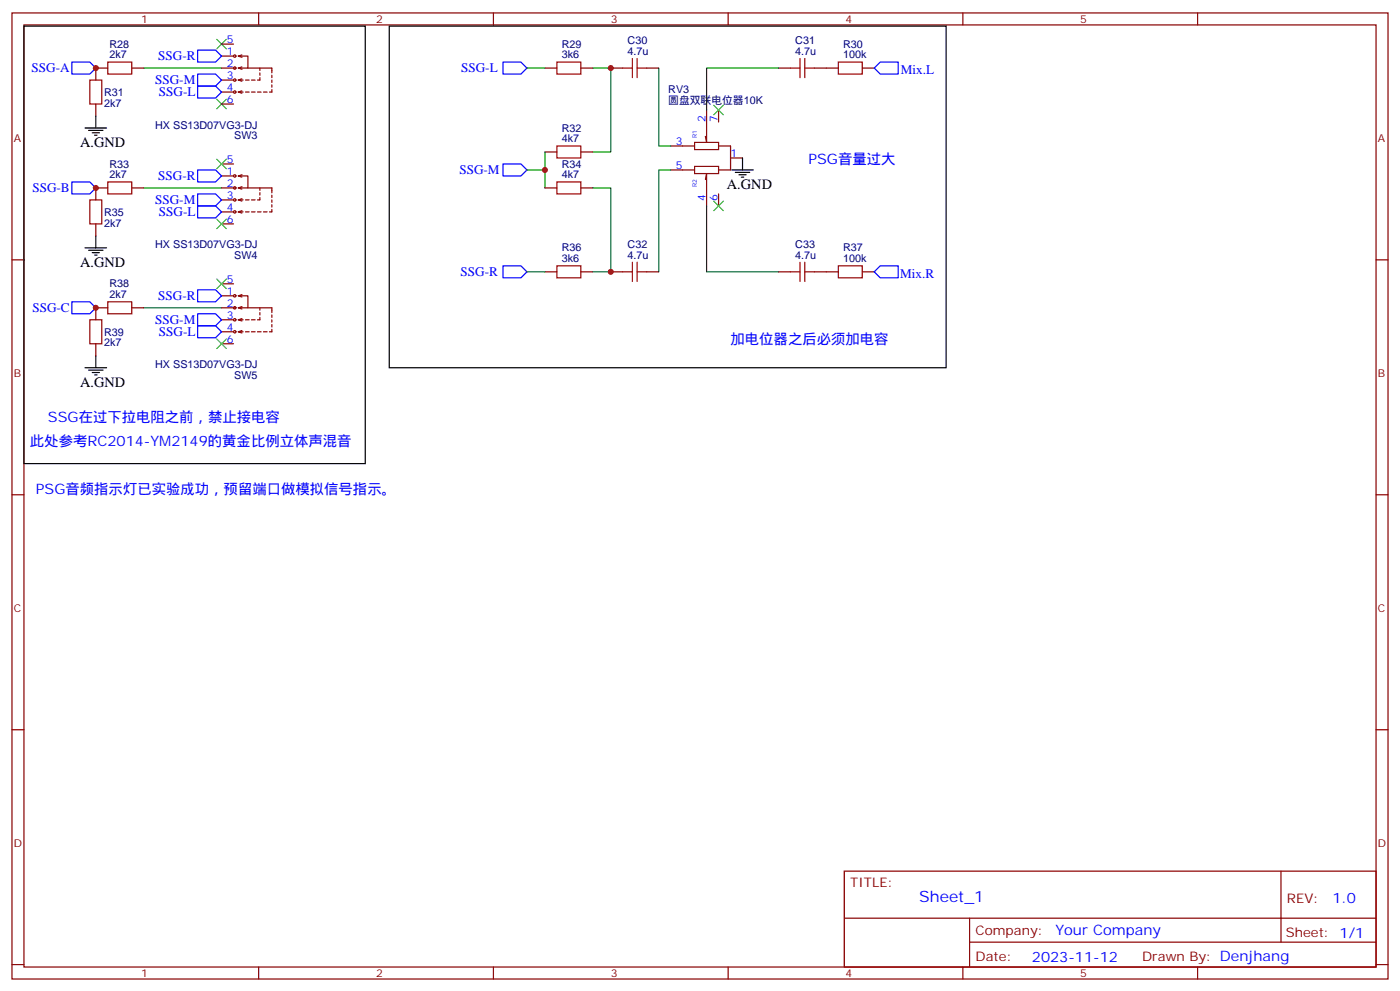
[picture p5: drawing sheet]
<svg xmlns="http://www.w3.org/2000/svg" width="412mm" height="292mm" viewBox="0 0 412 292" stroke-linecap="round" stroke-linejoin="round" font-family="sans-serif">
<g fill="none" stroke="#870000" stroke-width=".35">
<path d="M3.5 3.8h405.4v284.3h-405.4zM7.1 7.3h398.2v277.3h-398.2zM65.3 13h3.5M65.3 16.5h3.5M70.2 16.5h2.8v3.5h-2.8M70.2 16.5l1.1 .4M71.3 19.7l-1.1 .3M71.3 16.2l-1.1 .3M76.2 3.8v3.5M145.3 3.8v3.5M214.5 3.8v3.5M283.6 3.8v3.5"/>
<path d="M352.8 3.8v3.5M28.2 30.6v3.5M31.7 20h-3.5v3.6M38.8 20h3.5M65.3 20h4.2M65.3 27.1h3.5M65.3 23.6h3.5M65.3 30.6h3.5M70.2 27.1h1.4M70.2 23.6l1.1 .3M70.2 20l1.1 .4M70.2 23.6h1.4"/>
<path d="M70.2 27.1l1.1 .3M71.3 23.2l-1.1 .4M71.3 26.7l-1.1 .4M72.3 27.1h1.1M72.3 23.6h1.1M73 20h7.1v1.4M74.1 27.1h1M74.1 23.6h1M75.8 27.1h1.1M76.6 20v.7M76.6 21.4v.8M76.6 22.9v.7h-.8"/>
<path d="M77.6 27.1h1.1M80.1 22.2v.7M80.1 23.6v.7M80.1 25v.7M80.1 26.4v.7h-.7M160.5 20h3.5M171.1 20h3.5M179.9 20h3.5M190.5 20h3.5M208.1 32.4v9.5l-.3-1.8M211.7 32.4v3.5M229.3 20h3.5"/>
<path d="M239.9 20h7M254 20h3.5M31.7 55.3h-3.5v3.5M38.8 55.3h3.5M65.3 55.3h4.2M65.3 48.3h3.5M65.3 58.8h3.5M65.3 51.8h3.5M70.2 51.8h2.8v3.5h-2.8M70.2 58.8l1.1 .4M70.2 55.3l1.1 .4M70.2 51.8l1.1 .3"/>
<path d="M70.2 58.8h1.4M71.3 58.5l-1.1 .3M71.3 55l-1.1 .3M71.3 51.4l-1.1 .4M72.3 58.8h1.1M73 55.3h7.1v1.4M74.1 58.8h1M76.6 55.3v.7M76.6 56.7v.7M76.6 58.1v.7h-.8M80.1 57.4v.7M80.1 58.8v.7"/>
<path d="M160.5 55.3h3.5M160.5 44.7h3.5M171.1 55.3h3.5M171.1 44.7h3.5M197.6 43h7M197.6 50h7M204.6 41.9h7.1v2.1h-7.1zM204.6 49h7.1v2.1h-7.1zM207.8 52.8l.3-1.7v9.5M211.7 43h3.5v7h-3.5M211.7 57.1v3.5M215.2 46.5h3.5"/>
<path d="M3.5 76.5h3.6M28.2 65.9v3.5M65.3 62.4h3.5M65.3 65.9h3.5M70.2 62.4h1.4M70.2 62.4l1.1 .3M71.3 62l-1.1 .4M72.3 62.4h1.1M74.1 62.4h1M75.8 62.4h1.1M77.6 62.4h1.1M80.1 60.3v.7"/>
<path d="M80.1 61.7v.7h-.7M405.3 76.5h3.6M31.7 90.6h-3.5v3.5M38.8 90.6h3.5M65.3 90.6h4.2M65.3 83.5h3.5M65.3 97.6h3.5M65.3 94.1h3.5M65.3 87.1h3.5M70.2 87.1h2.8v3.5h-2.8M70.2 97.6h1.4M70.2 94.1l1.1 .4"/>
<path d="M70.2 90.6l1.1 .3M70.2 87.1l1.1 .3M70.2 94.1h1.4M70.2 97.6l1.1 .4M71.3 93.8l-1.1 .3M71.3 90.2l-1.1 .4M71.3 86.7l-1.1 .4M71.3 97.3l-1.1 .3M72.3 97.6h1.1M72.3 94.1h1.1M73 90.6h7.1v1.4M74.1 97.6h1"/>
<path d="M74.1 94.1h1M75.8 97.6h1.1M76.6 93.4v.7h-.8M76.6 90.6v.7M76.6 92v.7M77.6 97.6h1.1M80.1 96.9v.7h-.7M80.1 92.7v.7M80.1 94.1v.7M80.1 95.5v.7M160.5 80h3.5M171.1 80h3.5"/>
<path d="M179.9 80h3.5M190.5 80h3.5M229.3 80h3.5M239.9 80h7M254 80h3.5M28.2 101.2v3.5M65.3 101.2h3.5M3.5 145.6h3.6M405.3 145.6h3.6M3.5 214.8h3.6M405.3 214.8h3.6M248.7 256.4h156.6v28.2h-156.6z"/>
<path d="M377.3 256.4v20.9M248.7 270.2h156.5M285.6 277.3h119.6M285.6 270.2v14.2M3.5 283.9h3.6M76.2 284.6v3.5M145.3 284.6v3.5M214.5 284.6v3.5M283.6 284.6v3.5M352.8 284.6v3.5M405.3 283.9h3.6"/>
<circle cx="69.1" cy="16.5" r=".35"/>
<circle cx="69.1" cy="27.1" r=".35"/>
<circle cx="69.1" cy="20" r=".35"/>
<circle cx="69.1" cy="23.6" r=".35"/>
<circle cx="69.1" cy="58.8" r=".35"/>
<circle cx="69.1" cy="55.3" r=".35"/>
<circle cx="69.1" cy="51.8" r=".35"/>
<circle cx="69.1" cy="62.4" r=".35"/>
<circle cx="69.1" cy="90.6" r=".35"/>
<circle cx="69.1" cy="87.1" r=".35"/>
<circle cx="69.1" cy="97.6" r=".35"/>
<circle cx="69.1" cy="94.1" r=".35"/>
</g>
<g fill="none" stroke="#008700" stroke-width=".35">
<path d="M42.3 20h23M155.2 20h5.3M174.6 20h5.3v24.7h-5.3M194 20v23h3.6M229.3 20h-21.2v12.4M42.3 55.3h23M155.2 50h5.3M160.5 44.7v10.6M174.6 55.3h5.3v24.7h-5.3M197.6 50h-3.6v30M208.1 60.6v19.4h21.2M42.3 90.6h23"/>
<path d="M155.2 80h5.3"/>
</g>
<g fill="none" stroke="#a10000" stroke-width=".35">
<path d="M31.7 18.3h7.1v3.5h-7.1zM164 18.3h7.1v3.5h-7.1zM186.3 17.2v5.7M187.7 17.2v5.7M235.7 17.2v5.7M237.1 17.2v5.7M246.9 18.3h7.1v3.5h-7.1zM26.5 23.6h3.5v7h-3.5zM183.4 20h2.9M187.7 20h2.8M232.8 20h2.9M237.1 20h2.8"/>
<path d="M26.5 58.8h3.5v7.1h-3.5zM31.7 53.6h7.1v3.5h-7.1zM164 43h7.1v3.5h-7.1zM164 53.6h7.1v3.5h-7.1zM164 78.2h7.1v3.6h-7.1zM186.3 77.2v5.6M187.7 77.2v5.6M235.7 77.2v5.6M237.1 77.2v5.6M246.9 78.2h7.1v3.6h-7.1zM26.5 94.1h3.5v7.1h-3.5zM31.7 88.8h7.1v3.6h-7.1z"/>
<path d="M183.4 80h2.9M187.7 80h2.8M232.8 80h2.9M237.1 80h2.8"/>
</g>
<g fill="none" stroke="#000" stroke-width=".35">
<path d="M7.1 7.7h100.5v128.8h-100.5zM114.7 7.7h164v100.5h-164zM25 37.7h6.4M26.1 38.4h4.2M27.2 39.1h2.1M27.9 39.8h.7M28.2 34.1v3.6M215.5 50h6.4M216.6 50.7h4.2M217.7 51.4h2.1M218.4 52.1h.7M218.7 46.5v3.5"/>
<path d="M25 73h6.4M26.1 73.7h4.2M27.2 74.4h2.1M27.9 75.1h.7M28.2 69.4v3.6M25 108.2h6.4M26.1 108.9h4.2M27.2 109.6h2.1M27.9 110.3h.7M28.2 104.7v3.5"/>
</g>
<g fill="none" stroke="#00f" stroke-width=".35">
<path d="M21.2 18.3h5.3l1.7 1.7-1.7 1.8h-5.3zM58.2 14.7h5.3l1.8 1.8-1.8 1.8h-5.3zM148.2 18.3h5.3l1.7 1.7-1.7 1.8h-5.3zM259.3 18.3h5.3v3.5h-5.3l-1.8-1.8zM58.2 25.3h5.3l1.8 1.8-1.8 1.8h-5.3zM58.2 21.8h5.3l1.8 1.8-1.8 1.7h-5.3zM21.2 53.6h5.3l1.7 1.7-1.7 1.8h-5.3zM58.2 50h5.3l1.8 1.8-1.8 1.8h-5.3zM58.2 57.1h5.3l1.8 1.7-1.8 1.8h-5.3zM148.2 48.3h5.3l1.7 1.7-1.7 1.8h-5.3zM58.2 60.6h5.3l1.8 1.8-1.8 1.7h-5.3zM148.2 78.2h5.3l1.7 1.8-1.7 1.8h-5.3z"/>
<path d="M259.3 78.2h5.3v3.6h-5.3l-1.8-1.8zM21.2 88.8h5.3l1.7 1.8-1.7 1.8h-5.3zM58.2 85.3h5.3l1.8 1.8-1.8 1.7h-5.3zM58.2 92.4h5.3l1.8 1.7-1.8 1.8h-5.3zM58.2 95.9h5.3l1.8 1.7-1.8 1.8h-5.3z"/>
</g>
<g fill="none" stroke="#3c3" stroke-width=".35">
<path d="M63.9 11.6l2.8 2.8M66.7 11.6l-2.8 2.8M63.9 29.2l2.8 2.8M66.7 29.2l-2.8 2.8M210.3 31l2.8 2.8M213.1 31l-2.8 2.8M63.9 46.8l2.8 2.9M66.7 46.8l-2.8 2.9M210.3 59.2l2.8 2.8M213.1 59.2l-2.8 2.8M63.9 64.5l2.8 2.8M66.7 64.5l-2.8 2.8"/>
<path d="M63.9 82.1l2.8 2.8M63.9 99.8l2.8 2.8M66.7 82.1l-2.8 2.8M66.7 99.8l-2.8 2.8"/>
</g>
<g fill="#c00">
<circle cx="28.2" cy="90.6" r=".88"/>
<circle cx="28.2" cy="55.3" r=".88"/>
<circle cx="28.2" cy="20" r=".88"/>
<circle cx="160.5" cy="50" r=".88"/>
<circle cx="179.9" cy="20" r=".88"/>
<circle cx="179.9" cy="80" r=".88"/>
</g>
<text font-size="4.6" fill="#00f" x="270.8" y="265.4">Sheet_1</text>
<g font-size="4.2">
<text x="23.6" y="43.3">A.GND</text>
<text x="214.1" y="55.7">A.GND</text>
<text x="23.6" y="78.6">A.GND</text>
<text x="23.6" y="113.9">A.GND</text>
</g>
<g font-size="4.2" fill="#00f">
<text x="238.1" y="48.3">PSG音量过大</text>
<text x="215.2" y="101.2">加电位器之后必须加电容</text>
<text x="14.1" y="124.1">SSG在过下拉电阻之前，禁止接电容</text>
<text x="8.8" y="131.2">此处参考RC2014-YM2149的黄金比例立体声混音</text>
<text x="10.6" y="145.3">PSG音频指示灯已实验成功，预留端口做模拟信号指示。</text>
<text x="392.5" y="265.7">1.0</text>
<text x="310.9" y="275.2">Your Company</text>
<text x="304" y="283">2023-11-12</text>
</g>
<g font-size="3.9" fill="#00f">
<text x="46.6" y="17.8">SSG-R</text>
<text x="9.3" y="21.2">SSG-A</text>
<text x="135.8" y="21.3">SSG-L</text>
<text x="265.3" y="21.8">Mix.L</text>
<text x="45.7" y="24.8">SSG-M</text>
<text x="46.8" y="28.4">SSG-L</text>
<text x="46.6" y="53.1">SSG-R</text>
<text x="135.3" y="51.3">SSG-M</text>
<text x="9.6" y="56.6">SSG-B</text>
<text x="45.7" y="60.1">SSG-M</text>
<text x="46.8" y="63.6">SSG-L</text>
<text x="135.7" y="81.3">SSG-R</text>
<text x="265.2" y="81.8">Mix.R</text>
<text x="46.6" y="88.3">SSG-R</text>
<text x="9.6" y="91.9">SSG-C</text>
<text x="45.7" y="95.4">SSG-M</text>
<text x="46.8" y="98.9">SSG-L</text>
</g>
<g font-size="3.9" fill="#800">
<text x="250.5" y="261">TITLE:</text>
<text x="379.1" y="265.7">REV:</text>
<text x="287.4" y="275.2">Company:</text>
<text x="378.7" y="275.8">Sheet: 1/1</text>
<text x="287.4" y="282.9">Date:</text>
<text x="336.4" y="282.9">Drawn By: Denjhang</text>
</g>
<g font-size="3.2" fill="#800">
<text x="41.6" y="6.8">1</text>
<text x="110.8" y="6.8">2</text>
<text x="179.9" y="6.8">3</text>
<text x="249.1" y="6.8">4</text>
<text x="318.2" y="6.8">5</text>
<text x="4.1" y="41.9">A</text>
<text x="405.9" y="41.9">A</text>
<text x="4.1" y="111.1">B</text>
<text x="405.9" y="111.1">B</text>
<text x="4.1" y="180.2">C</text>
<text x="405.9" y="180.2">C</text>
<text x="4.1" y="249.3">D</text>
<text x="405.9" y="249.3">D</text>
<text x="41.6" y="287.6">1</text>
<text x="110.8" y="287.6">2</text>
<text x="179.9" y="287.6">3</text>
<text x="249.1" y="287.6">4</text>
<text x="318.2" y="287.6">5</text>
</g>
<g font-size="3.2" fill="#000080">
<text x="32.3" y="17.2">2k7</text>
<text x="32.3" y="14">R28</text>
<text x="165.5" y="17.2">3k6</text>
<text x="165.5" y="14">R29</text>
<text x="184.9" y="16.2">4.7u</text>
<text x="184.9" y="13">C30</text>
<text x="234.3" y="16.2">4.7u</text>
<text x="234.3" y="13">C31</text>
<text x="248.4" y="17.2">100k</text>
<text x="248.4" y="14">R30</text>
<text x="30.7" y="28.2">R31</text>
<text x="196.8" y="27.5">RV3</text>
<text x="30.7" y="31.4">2k7</text>
<text x="196.8" y="30.6">圆盘双联电位器10K</text>
<text x="45.7" y="37.9">HX SS13D07VG3-DJ</text>
<text x="69" y="41">SW3</text>
<text x="165.5" y="41.9">4k7</text>
<text x="165.5" y="38.7">R32</text>
<text x="32.3" y="52.5">2k7</text>
<text x="32.3" y="49.3">R33</text>
<text x="165.5" y="52.5">4k7</text>
<text x="165.5" y="49.3">R34</text>
<text x="30.7" y="63.5">R35</text>
<text x="30.7" y="66.7">2k7</text>
<text x="45.7" y="73.1">HX SS13D07VG3-DJ</text>
<text x="69" y="76.3">SW4</text>
<text x="165.5" y="77.2">3k6</text>
<text x="165.5" y="74">R36</text>
<text x="184.9" y="76.1">4.7u</text>
<text x="184.9" y="73">C32</text>
<text x="234.3" y="76.1">4.7u</text>
<text x="234.3" y="73">C33</text>
<text x="248.4" y="77.2">100k</text>
<text x="248.4" y="74">R37</text>
<text x="32.3" y="87.8">2k7</text>
<text x="32.3" y="84.6">R38</text>
<text x="30.7" y="102">2k7</text>
<text x="30.7" y="98.8">R39</text>
<text x="45.7" y="108.4">HX SS13D07VG3-DJ</text>
<text x="69" y="111.6">SW5</text>
</g>
<g font-size="3.2" fill="#00f">
<text x="66.8" y="12.6">5</text>
<text x="66.8" y="16.2">1</text>
<text x="66.8" y="23.2">3</text>
<text x="66.8" y="19.7">2</text>
<text x="66.8" y="26.7">4</text>
<text x="66.8" y="30.3">6</text>
<text x="207.8" y="35.9" transform="rotate(-90 207.8 35.9)">2</text>
<text x="211.3" y="35.9" transform="rotate(-90 211.3 35.9)">7</text>
<text x="66.8" y="47.9">5</text>
<text x="199.1" y="42.6">3</text>
<text x="215.2" y="46.1">1</text>
<text x="66.8" y="51.4">1</text>
<text x="199.1" y="49.7">5</text>
<text x="66.8" y="58.5">3</text>
<text x="66.8" y="55">2</text>
<text x="207.8" y="59.1" transform="rotate(-90 207.8 59.1)">4</text>
<text x="211.3" y="59.1" transform="rotate(-90 211.3 59.1)">6</text>
<text x="66.8" y="62">4</text>
<text x="66.8" y="65.5">6</text>
<text x="66.8" y="83.2">5</text>
<text x="66.8" y="86.7">1</text>
<text x="66.8" y="93.8">3</text>
<text x="66.8" y="90.2">2</text>
<text x="66.8" y="97.3">4</text>
<text x="66.8" y="100.8">6</text>
</g>
<g font-size="1.8" fill="#00f">
<text x="205.3" y="40.5" transform="rotate(-90 205.3 40.5)">R1</text>
<text x="205.3" y="55" transform="rotate(-90 205.3 55)">R2</text>
</g>
</svg>
